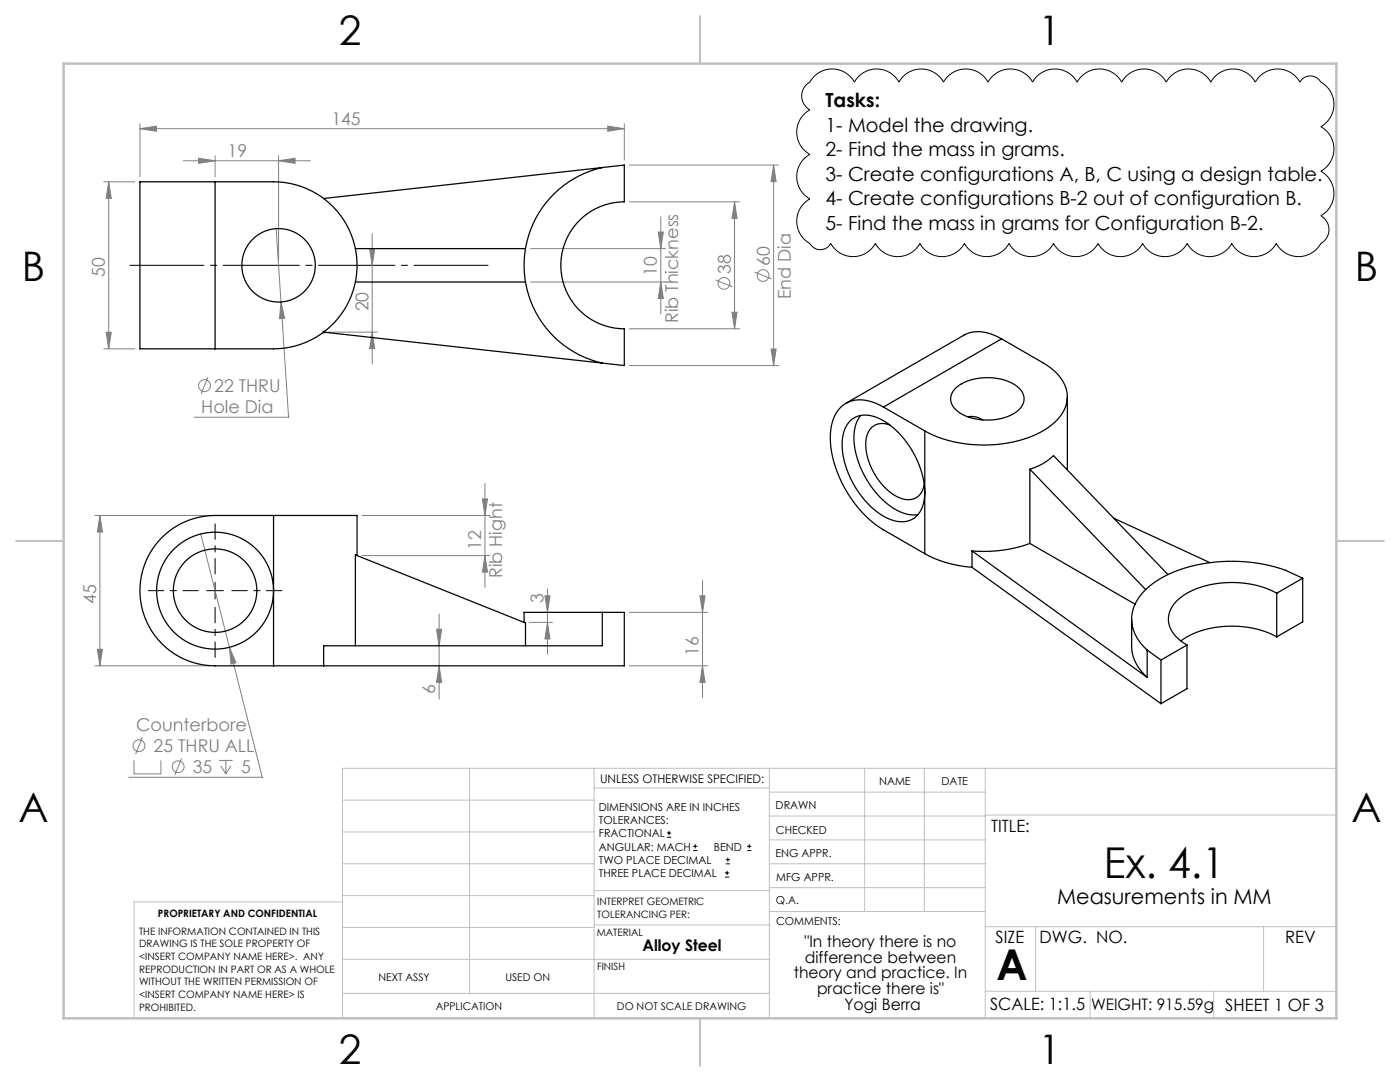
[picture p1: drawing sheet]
<svg xmlns="http://www.w3.org/2000/svg" width="279mm" height="216mm" viewBox="0 0 279 216" stroke-linecap="round" stroke-linejoin="round" font-family="sans-serif">
<g fill="none" stroke="#808080" stroke-width=".2">
<path d="M20.7 36.3h6.2M21.7 36.3v33.3M21.7 36.3l.5 3.3h-1zM27.9 25.7l3.3-.5v1zM27.9 24.7v10.6M27.9 25.7h96.7M36.6 32.1h25.3M39.6 31.6l3.3 .5-3.3 .5zM42.9 31.1v4.2M55.6 32.1l3.3-.5v1zM55.6 31.1v20.8M121.3 25.2l3.3 .5-3.3 .5z"/>
<path d="M124.6 24.7v7.2M125.6 32.9h29.8M154.4 32.9v40M154.4 32.9l.5 3.3h-1zM55.1 45.6l2.5 37.7h-18.8M73.8 49.6h1l-.5 3.3zM74.3 46.6v26M105.9 56.3h27M105.9 49.6h27M125.6 40.3h22M131.4 46.3h1l-.5 3.3zM131.9 56.3l.5 3.3h-1z"/>
<path d="M131.9 43.3v19.3M142.8 55.9l3.4 1.3M146.6 40.3l.5 3.3h-1zM146.6 40.3v25.3M150.6 54.3l3.4 1.3M20.7 69.6h6.2M21.2 66.3h1l-.5 3.3zM41.5 75.3l-1.4 3.3M56.1 60.3l.7 3.2-1 .1zM65.6 66.3h9.7M74.3 66.3l.5 3.3h-1zM125.6 65.6h22"/>
<path d="M125.6 72.9h29.8M146.1 62.3h1l-.5 3.3zM153.9 69.6h1l-.5 3.3zM96.3 99.6h1l-.5 3.3zM96.8 96.5v20.7M18.9 102.9h23M19.9 102.9l.5 3.3h-1zM19.9 102.9v30M40.1 106.5l5.7 22.7M72.3 110.9h25.5M72.3 102.9h25.5M96.8 110.9l.5 3.3h-1z"/>
<path d="M108.8 118.9h1l-.5 3.3zM109.3 117.5v13M139.7 118.9h1l-.5 3.3zM140.2 115.8v23.4M18.9 132.9h23M19.4 129.6h1l-.5 3.3zM45.8 129.2l1.3 3-1 .3zM45.8 129.2l6.5 25.9h-26.6M87.1 125.6h1l-.5 3.3zM87.6 132.9l.5 3.3h-1zM87.6 122.5v17M105.6 124.2h4.7"/>
<path d="M109.3 124.2l.5 3.3h-1zM125.6 132.9h15.6M125.6 122.2h15.6M140.2 132.9l.5 3.3h-1zM26.7 151.7v2.7h5.4v-2.7M28.4 147.1l-1.3 3.4M36.2 151.3l-1.3 3.4M43.7 151.7h2.7M44.1 152.8l1 1.6M45.1 151.7v2.7M46.1 152.8l-1 1.6"/>
<circle cx="144.5" cy="56.5" r="1.18"/>
<circle cx="152.3" cy="55" r="1.18"/>
<circle cx="40.8" cy="76.9" r="1.18"/>
<circle cx="27.7" cy="148.8" r="1.18"/>
<circle cx="35.6" cy="153" r="1.18"/>
</g>
<g fill="none" stroke="#000" stroke-width=".2">
<path d="M162.4 15.3a5.1 5.1 0 0 1 8.1 1.1 5.1 5.1 0 0 1 8.9 0 5.1 5.1 0 0 1 8.9 0 5.1 5.1 0 0 1 8.9 0 5.1 5.1 0 0 1 8.9 0 5.1 5.1 0 0 1 8.9 0 5.1 5.1 0 0 1 8.9 0 5.1 5.1 0 0 1 8.8 0 5.1 5.1 0 0 1 8.9 0 5.1 5.1 0 0 1 8.9 0 5.1 5.1 0 0 1 8.9 0 2.39 2.39 0 0 1 4.2 0 5.1 5.1 0 0 1 0 8.9 5.1 5.1 0 0 1 0 8.9 5.1 5.1 0 0 1 0 8.9 3.2 3.2 0 0 1 0 5.5 5.1 5.1 0 0 1-8.9 0 5.1 5.1 0 0 1-8.9 0 5.1 5.1 0 0 1-8.9 0 5.1 5.1 0 0 1-8.9 0 5.1 5.1 0 0 1-8.9 0 5.1 5.1 0 0 1-8.8 0 5.1 5.1 0 0 1-8.9 0 5.1 5.1 0 0 1-8.9 0 5.1 5.1 0 0 1-8.9 0 5.1 5.1 0 0 1-8.9 0 5.1 5.1 0 0 1-8.9 0 2.39 2.39 0 0 1-4.2 0 5.1 5.1 0 0 1 0-8.9 5.1 5.1 0 0 1 0-8.9 5.1 5.1 0 0 1 0-8.9 3.2 3.2 0 0 1 0-5.5zM41.3 117.9h3.3M42.9 116.2v3.3M133.1 167.1h.8M133.1 166.2h.8M133.5 165.8v.8M138.3 169.7h.9M138.3 168.9h.9M138.8 168.5v.8M144.7 175h.8M144.7 174.2h.8M144.8 172.4h.9"/>
<path d="M144.8 171.5h.9M145.1 173.8v.8M145.3 171.1v.8M149.1 169.7h.9M149.1 168.9h.9M149.5 168.5v.8"/>
</g>
<g fill="none" stroke="#c0c0c0" stroke-width=".2">
<path d="M64.1 66.3h1M64.2 65.9l.7 .7M64.6 65.8v1M64.9 65.9l-.7 .7M68.4 159.7h50.2M93.7 153.3v44.9M118.6 153.3v49.9M118.6 157.2h34.9M153.5 153.3v49.9M153.5 158.1h43.1M172.6 153.3v28.6M184.5 153.3v28.6"/>
<path d="M196.6 153.3v49.9M266.7 153.3h-198.3v49.9M68.4 178.7h50.2M68.4 172.4h50.2M68.4 166h50.2M68.4 180h-41.6v23.2M118.6 177.7h35.1M153.5 167.6h43.1M153.5 162.8h43.1M153.5 172.4h43.1M153.5 177.1h43.1M196.6 162.6h70.1"/>
<path d="M68.4 198.2h85.1M68.4 185.1h50.2M68.4 191.4h50.2M118.6 191.4h34.9M118.6 184.6h35.1M153.7 181.9h42.9M196.6 197.8h70.1M196.6 184.9h70.1M206.7 184.9v12.9M217.5 197.8v5.4M242.2 197.8v5.4M252.2 184.9v12.9"/>
</g>
<path d="M25.9 52.9h71.5" fill="none" stroke="#000" stroke-width=".2" stroke-dasharray="15.2 1.3 1.3 1.3" stroke-dashoffset=".5"/>
<path d="M39.6 117.9h-10M42.9 114.5v-10M46.3 117.9h10M42.9 121.2v10" fill="none" stroke="#000" stroke-width=".2" stroke-dasharray="15.2 1.3 1.3 1.3" stroke-dashoffset="12.1"/>
<path d="M139.7 3.2v9.5M3.2 107.9h9.5M266.7 107.9h9.5M139.7 203.2v9.5" fill="none" stroke="#c0c0c0" stroke-width=".25"/>
<path d="M12.7 12.7h254v190.5h-254z" fill="none" stroke="#c0c0c0" stroke-width=".5"/>
<g fill="#808080">
<path d="M74.3 66.3l.5 3.3h-1zM73.8 49.6h1l-.5 3.3z"/>
<path d="M121.3 25.2l3.3 .5-3.3 .5zM27.9 25.7l3.3-.5v1zM55.6 32.1l3.3-.5v1zM39.6 31.6l3.3 .5-3.3 .5z"/>
<path d="M45.8 129.2l.3 3.3 1-.3zM56.1 60.3l-.3 3.3 1-.1z"/>
<path d="M146.1 62.3h1l-.5 3.3zM146.6 40.3l.5 3.3h-1z"/>
<path d="M131.9 56.3l.5 3.3h-1zM131.4 46.3h1l-.5 3.3z"/>
<path d="M96.8 110.9l.5 3.3h-1zM96.3 99.6h1l-.5 3.3z"/>
<path d="M154.4 32.9l.5 3.3h-1zM153.9 69.6h1l-.5 3.3zM21.7 36.3l.5 3.3h-1zM21.2 66.3h1l-.5 3.3z"/>
<path d="M19.9 102.9l.5 3.3h-1zM19.4 129.6h1l-.5 3.3zM108.8 118.9h1l-.5 3.3zM109.3 124.2l.5 3.3h-1zM139.7 118.9h1l-.5 3.3zM140.2 132.9l.5 3.3h-1zM87.1 125.6h1l-.5 3.3zM87.6 132.9l.5 3.3h-1z"/>
</g>
<g fill="none" stroke="#000" stroke-width=".25">
<path d="M42.9 36.3h11.7a16.7 16.7 0 0 1 16.7 16.6 16.7 16.7 0 0 1-16.7 16.7h-11.7M42.9 36.3h-15v33.3h15M42.9 36.3v33.3M120.2 33.4a20 20 0 0 0-15.6 19.5 20 20 0 0 0 15.6 19.6M120.2 33.4l4.4-.5v7.4a12.7 12.7 0 0 0-12.7 12.6 12.7 12.7 0 0 0 12.7 12.7v7.3l-4.4-.4M120.2 33.4l-55.6 6.2M70.9 49.6h34M70.9 56.3h34M64.6 66.3l55.6 6.2M190.6 77.6a10.3 10.3 0 0 1 9.5-1.9 5.3 5.3 0 0 1 4.2 3.4 3.7 3.7 0 0 1-2.6 3.8 11.2 11.2 0 0 1-10.6-.8 2.86 2.86 0 0 1-.5-4.5zM199.9 67.6l8.2 4.8a8.8 8.8 0 0 1 4.9 6.3 7.4 7.4 0 0 1-3.8 6.6 25.1 25.1 0 0 1-18.1 3l-3-.8-3.5-1.5M199.9 67.6a7.6 7.6 0 0 0-7.5-.7l-23.6 13.6"/>
<path d="M199.9 67.6l-23.6 13.6M213 79.2v14.6M169.7 83.9a4.9 4.9 0 0 1 5.6-.5 17.7 17.7 0 0 1 9.2 15.6 5 5 0 0 1-3.5 5 8.2 8.2 0 0 1-7-2.7 18.2 18.2 0 0 1-5.9-13.3l.2-1.4 .4-1.2zM171.8 82.9a8.7 8.7 0 0 0-1 7.7 17.9 17.9 0 0 0 8.9 11.5l1.9 .6h1.6M176.3 81.2a7.6 7.6 0 0 0-7.5-.7 7.1 7.1 0 0 0-3.1 6 23.2 23.2 0 0 0 7.6 17l2.3 1.8 9 5.2M176.3 81.2l8.3 4.8M177.6 84.8a3.3 3.3 0 0 0-4.8 3.3 12.6 12.6 0 0 0 6.7 11.2 3.3 3.3 0 0 0 5-2.6M184.6 86v24.5M193.1 83.2l.6-.1a4.1 4.1 0 0 1 2.4 .7M205.5 93.6l1.8-.7a10.6 10.6 0 0 0 2.9-2l22.9 23.7M205.5 93.6l23.1 24M205.5 93.6v14.8"/>
<path d="M54.6 102.9h-11.7a15 15 0 0 0-15 15 15 15 0 0 0 15 15h11.7M54.6 102.9h16.7v8M54.6 102.9v30M184.6 110.5a22.6 22.6 0 0 0 9.4 2.7M194 109.9l34.9 25.3M194 113.2l37.7 27.2M194 109.9v3.3M205.5 108.4a26.9 26.9 0 0 1-11.5 1.5M205.5 108.4l21 12.2M222.3 103.4l19.2 8.9M254.8 118.4a19.7 19.7 0 0 0-18.3 .2 5.9 5.9 0 0 0-3.3 5.6 6.7 6.7 0 0 0 3.7 4.5M254.8 118.4v8.7"/>
<path d="M260 115.4a27.3 27.3 0 0 0-10.3-3.2 30 30 0 0 0-18.8 3.7 9.5 9.5 0 0 0-5.1 7.8 8.4 8.4 0 0 0 3.1 6M260 115.4l-5.2 3M260 115.4v8.7l-5.2 3M54.6 132.9h10M70.9 128.9v-18.2l34 13.6v4.6M120.2 122.2h-15.6v2M120.2 122.2v6.7h-55.6v4M120.2 122.2h4.4v10.7h-60M225.8 123.5v5.5a8.3 8.3 0 0 0 3.1 6.2M228.9 129.7v5.5M228.9 129.7l2.8 2M231.7 131.7v8.7"/>
<path d="M236.9 128.7l-5.2 3M236.9 128.7v8.7l-5.2 3M254.8 127.1a19.7 19.7 0 0 0-18.3 .2l-.8 .6"/>
<circle cx="55.6" cy="52.9" r="7.3"/>
<circle cx="42.9" cy="117.9" r="11.7"/>
<circle cx="42.9" cy="117.9" r="8.3"/>
</g>
<g font-size="8.5">
<text x="220.3" y="175.2">Ex. 4.1</text>
<text x="198.9" y="195.5">A</text>
</g>
<g font-size="8.1">
<text x="67.6" y="8.9">2</text>
<text x="207.3" y="8.9">1</text>
<text x="4.4" y="56.2">B</text>
<text x="270.4" y="56.2">B</text>
<text x="3.7" y="164.1">A</text>
<text x="269.7" y="164.1">A</text>
<text x="67.6" y="212.4">2</text>
<text x="207.3" y="212.4">1</text>
</g>
<text font-size="4.2" x="211" y="180.3">Measurements in MM</text>
<g font-size="3.9">
<text x="164.7" y="21.3">Tasks:</text>
<text x="164.7" y="26.3">1- Model the drawing.</text>
<text x="164.7" y="31.2">2- Find the mass in grams.</text>
<text x="164.7" y="36.1">3- Create configurations A, B, C using a design table.</text>
<text x="164.7" y="41">4- Create configurations B-2 out of configuration B.</text>
<text x="164.7" y="45.8">5- Find the mass in grams for Configuration B-2.</text>
</g>
<g font-size="3.5" fill="#808080">
<text x="66.1" y="24.9">145</text>
<text x="45.4" y="31.3">19</text>
<text x="153.6" y="53" transform="rotate(-90 153.6 53)">60</text>
<text x="20.9" y="55.3" transform="rotate(-90 20.9 55.3)">50</text>
<text x="131.1" y="55" transform="rotate(-90 131.1 55)">10</text>
<text x="145.8" y="54.6" transform="rotate(-90 145.8 54.6)">38</text>
<text x="157.8" y="59.7" transform="rotate(-90 157.8 59.7)">End Dia</text>
<text x="73.5" y="62.1" transform="rotate(-90 73.5 62.1)">20</text>
<text x="135.3" y="64.5" transform="rotate(-90 135.3 64.5)">Rib Thickness</text>
<text x="40.2" y="82.5">Hole Dia</text>
<text x="42.8" y="78.3">22 THRU</text>
<text x="96" y="109.7" transform="rotate(-90 96 109.7)">12</text>
<text x="100.2" y="115.3" transform="rotate(-90 100.2 115.3)">Rib Hight</text>
<text x="19.2" y="120.6" transform="rotate(-90 19.2 120.6)">45</text>
<text x="108.5" y="120.4" transform="rotate(-90 108.5 120.4)">3</text>
<text x="139.4" y="130.8" transform="rotate(-90 139.4 130.8)">16</text>
<text x="86.9" y="138.5" transform="rotate(-90 86.9 138.5)">6</text>
<text x="27.2" y="145.9">Counterbore</text>
<text x="30.7" y="150.1">25 THRU ALL</text>
<text x="38.5" y="154.3">35</text>
<text x="48.1" y="154.3">5</text>
</g>
<g font-size="3.4">
<text x="197.8" y="166">TITLE:</text>
<text x="198.7" y="188.1">SIZE</text>
<text x="207.5" y="188.1">DWG. NO.</text>
<text x="256.5" y="188.2">REV</text>
<text x="197.6" y="201.6">SCALE: 1:1.5</text>
<text x="244.5" y="201.7">SHEET 1 OF 3</text>
</g>
<g font-size="3.2">
<text x="128.2" y="189.8">Alloy Steel</text>
<text x="160.6" y="188.9">&quot;In theory there is no</text>
<text x="158.4" y="195.2">theory and practice. In</text>
<text x="160.6" y="192.1">difference between</text>
<text x="163.1" y="198.4">practice there is&quot;</text>
<text x="168.5" y="201.6">Yogi Berra</text>
<text x="217.7" y="201.4">WEIGHT: 915.59g</text>
</g>
<text font-size="2.4" x="119.8" y="156.2">UNLESS OTHERWISE SPECIFIED:</text>
<g font-size="2.2">
<text x="119.5" y="161.8">DIMENSIONS ARE IN INCHES</text>
<text x="154.8" y="161.4">DRAWN</text>
<text x="175.4" y="156.6">NAME</text>
<text x="187.9" y="156.7">DATE</text>
<text x="119.5" y="164.4">TOLERANCES:</text>
<text x="119.5" y="167.1">FRACTIONAL</text>
<text x="154.9" y="166.3">CHECKED</text>
<text x="119.5" y="169.7">ANGULAR: MACH</text>
<text x="119.5" y="172.4">TWO PLACE DECIMAL</text>
<text x="142.5" y="169.7">BEND</text>
<text x="154.8" y="171">ENG APPR.</text>
<text x="119.5" y="175">THREE PLACE DECIMAL</text>
<text x="154.9" y="175.7">MFG APPR.</text>
<text x="154.9" y="180.4">Q.A.</text>
<text x="154.9" y="184.6">COMMENTS:</text>
</g>
<g font-size="2.1">
<text x="75.5" y="195.7">NEXT ASSY</text>
<text x="100.9" y="195.7">USED ON</text>
<text x="86.9" y="201.5">APPLICATION</text>
<text x="123.1" y="201.6">DO NOT SCALE DRAWING</text>
</g>
<g font-size="2">
<text x="31.5" y="182.9">PROPRIETARY AND CONFIDENTIAL</text>
<text x="119.2" y="180.6">INTERPRET GEOMETRIC</text>
<text x="119.2" y="183.1">TOLERANCING PER:</text>
<text x="27.8" y="186.5">THE INFORMATION CONTAINED IN THIS</text>
<text x="27.8" y="189">DRAWING IS THE SOLE PROPERTY OF</text>
<text x="27.8" y="191.6">&lt;INSERT COMPANY NAME HERE&gt;. ANY</text>
<text x="119.1" y="186.7">MATERIAL</text>
<text x="27.8" y="194.1">REPRODUCTION IN PART OR AS A WHOLE</text>
<text x="27.8" y="196.6">WITHOUT THE WRITTEN PERMISSION OF</text>
<text x="119.1" y="193.5">FINISH</text>
<text x="27.8" y="199.1">&lt;INSERT COMPANY NAME HERE&gt; IS</text>
<text x="27.8" y="201.7">PROHIBITED.</text>
</g>
</svg>
